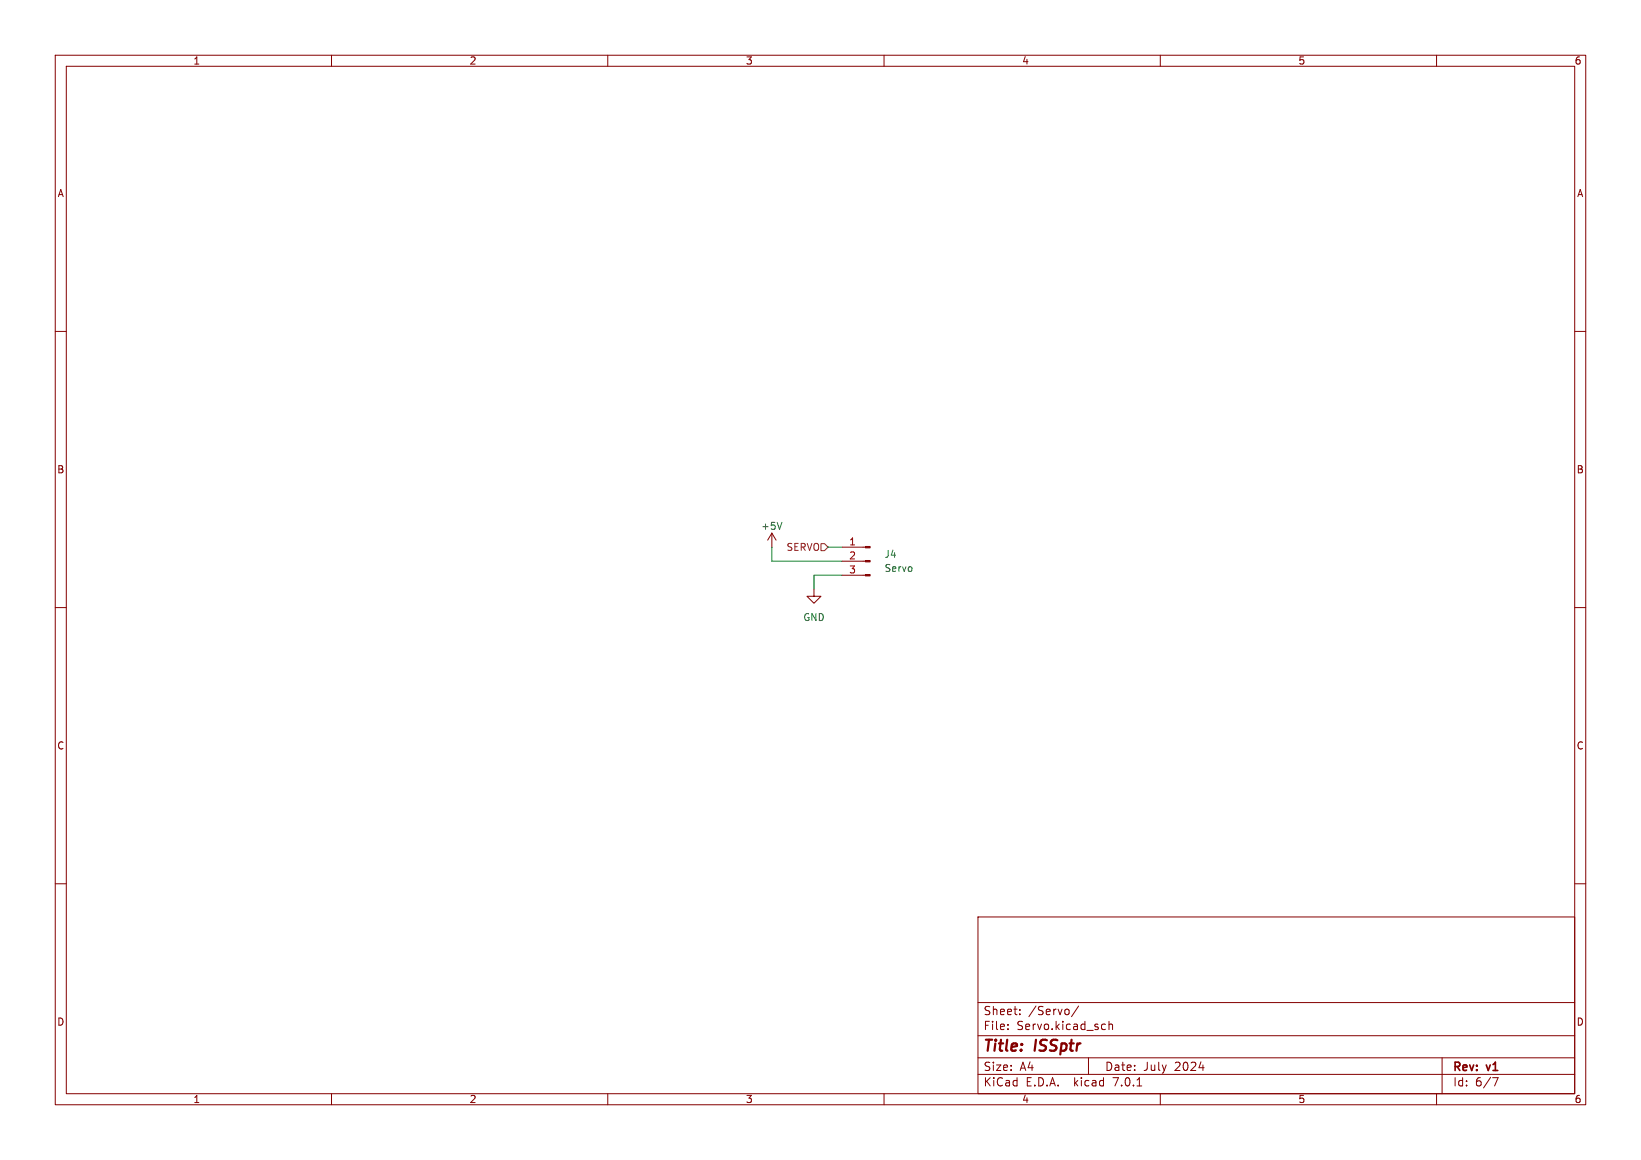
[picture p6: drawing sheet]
<svg xmlns="http://www.w3.org/2000/svg" width="297mm" height="210mm" viewBox="0 0 297 210" stroke-linecap="round" stroke-linejoin="round" font-family="sans-serif">
<g fill="none" stroke="#840000" stroke-width=".18">
<path d="M10 10h277v190h-277zM12 12h273v186h-273zM60 10v2M110 10v2M160 10v2M210 10v2M260 10v2M10 60h2M285 60h2M139.7 96.5l-.8 1.3M139.7 96.5v2.6M139.7 96.5l.8 1.3"/>
<path d="M152.4 99.1h4.2M10 110h2M147.3 106.7v1.3h1.3l-1.3 1.2-1.3-1.2h1.3M152.4 104.1h4.2M152.4 101.6h4.2M285 110h2M10 160h2M285 160h2M177 166h108v32h-108zM60 198v2M110 198v2M160 198v2"/>
<path d="M177 194.5h108M177 191.5h108M177 187.5h108M177 181.5h108M182.4 186.3v.1M182.4 185.5v.1M184.6 183.6v.1M184.6 182.8v.1M195.2 182.1l-1.3 2M197 191.5v3M199.9 185.4l.2 .1M200.1 186.3l-.2 .1"/>
<path d="M200.7 184.9v1.5M200.7 185.5l.2-.1 .4 .1 .1 .9M205.8 196.6h.8M210 198v2M217 193.3h.9M260 198v2M261 191.5v6.5M270.1 195.1h1l-.6 1.5"/>
</g>
<g fill="#840000" stroke="#840000" stroke-width=".18">
<path d="M156.6 104h.9v.3h-.9z"/>
<path d="M156.6 101.5h.9v.2h-.9z"/>
<path d="M156.6 98.9h.9v.3h-.9z"/>
</g>
<path d="M141.5 94.6l-.4 1.2" fill="none" stroke="#006464" stroke-width=".18"/>
<path d="M148.6 98.4h.6l.7 .7-.7 .6h-.6z" fill="none" stroke="#725600" stroke-width=".18"/>
<path d="M139.7 99.1v2.5h12.7M149.9 99.1h2.5M152.4 104.1h-5.1v2.6" fill="none" stroke="#009600" stroke-width=".18"/>
<g font-size="2.8" fill="#840000">
<text x="178" y="190.8">Title:</text>
<text x="187.4" y="190.8">ISSptr</text>
</g>
<g font-size="2.1" fill="#840000">
<text x="178" y="183.9">Sheet:</text>
<text x="186.2" y="183.9">/Servo/</text>
<text x="178" y="186.6">File:</text>
<text x="184" y="186.6">Servo.kicad_sch</text>
<text x="178" y="196.8">KiCad</text>
<text x="178" y="194">Size:</text>
<text x="184.6" y="194">A4</text>
<text x="185.7" y="196.8">E.D.A.</text>
<text x="194.4" y="196.8">kicad</text>
<text x="200" y="194">Date:</text>
<text x="201.5" y="196.8">7.0.1</text>
<text x="206.9" y="194">July</text>
<text x="212.6" y="194">2024</text>
<text x="263" y="194.2">Rev:</text>
<text x="263" y="196.8">Id:</text>
<text x="267" y="196.8">6/7</text>
<text x="269.2" y="194.2">v1</text>
</g>
<g font-size="1.8" fill="#840000">
<text x="35" y="11.8">1</text>
<text x="85" y="11.8">2</text>
<text x="135" y="11.8">3</text>
<text x="185" y="11.8">4</text>
<text x="235" y="11.8">5</text>
<text x="285" y="11.8">6</text>
<text x="10.4" y="35.8">A</text>
<text x="285.4" y="35.8">A</text>
<text x="10.3" y="85.8">B</text>
<text x="285.3" y="85.8">B</text>
<text x="10.3" y="135.8">C</text>
<text x="285.3" y="135.8">C</text>
<text x="10.3" y="185.8">D</text>
<text x="285.3" y="185.8">D</text>
<text x="35" y="199.8">1</text>
<text x="85" y="199.8">2</text>
<text x="135" y="199.8">3</text>
<text x="185" y="199.8">4</text>
<text x="235" y="199.8">5</text>
<text x="285" y="199.8">6</text>
</g>
<g font-size="1.8" fill="#006464">
<text x="137.7" y="96.1">+5V</text>
<text x="160" y="101.2">J4</text>
<text x="160" y="103.7">Servo</text>
<text x="145.3" y="112.6">GND</text>
</g>
<text font-size="1.8" fill="#725600" x="142.2" y="99.9">SERVO</text>
<g font-size="1.8" fill="#a90000">
<text x="153.6" y="98.8">1</text>
<text x="153.6" y="101.3">2</text>
<text x="153.6" y="103.9">3</text>
</g>
</svg>
